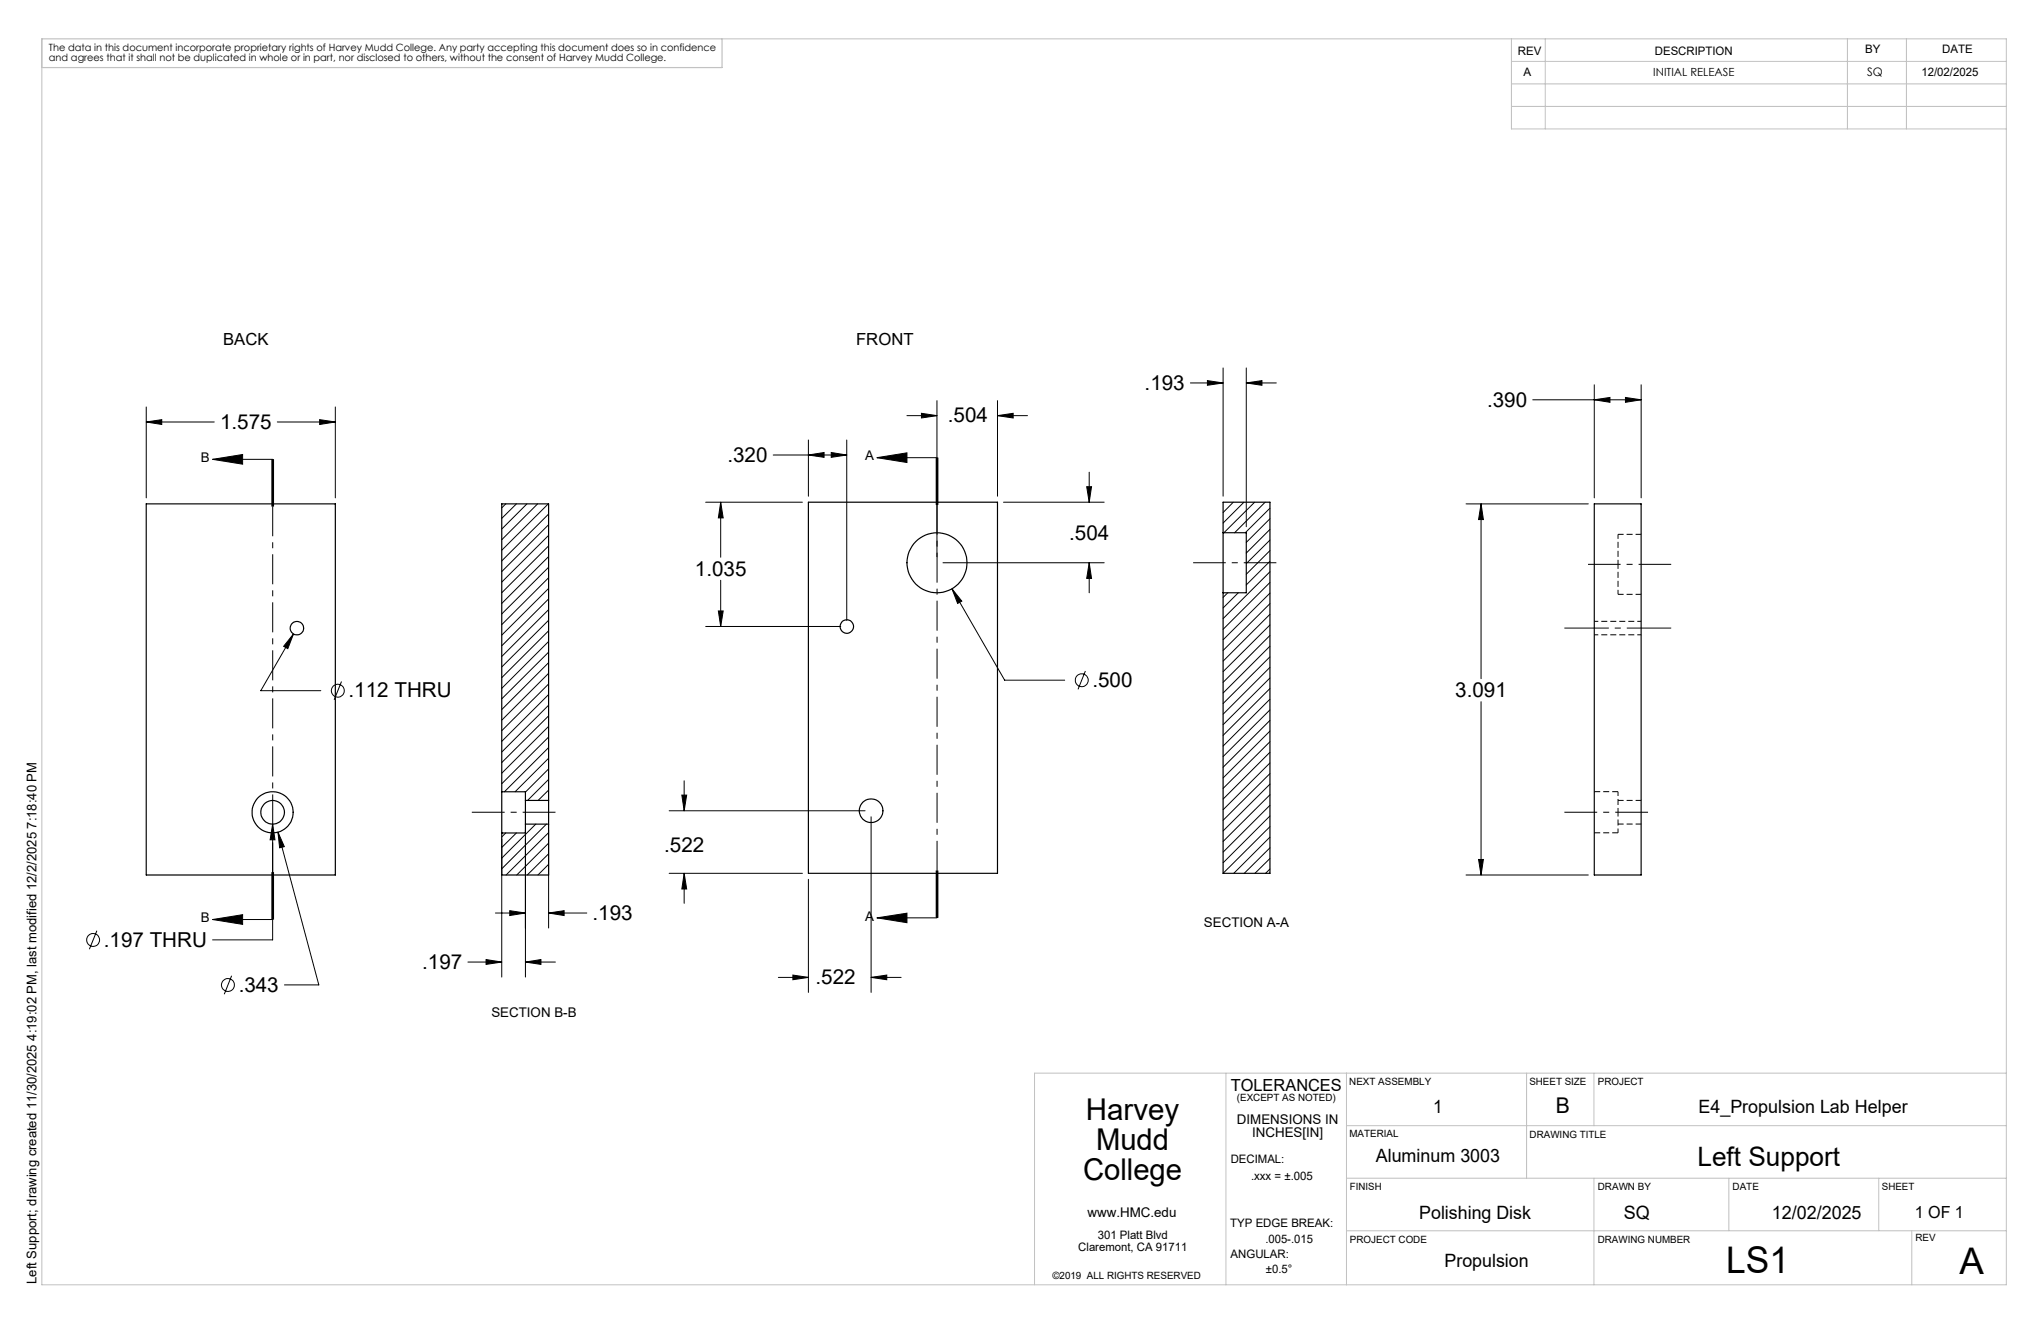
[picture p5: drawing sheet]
<svg xmlns="http://www.w3.org/2000/svg" width="432mm" height="279mm" viewBox="0 0 432 279" stroke-linecap="round" stroke-linejoin="round" font-family="sans-serif">
<g fill="none" stroke="#000" stroke-width=".25">
<path d="M30.9 106.6h40v78.5h-40zM171 106.2h40v78.5h-40zM258.8 112.7v12.7M258.8 112.7v-6.5h9.9v78.5h-9.9v-59.3M258.8 112.7h4.9v12.7h-4.9M337.3 106.6h9.9v78.5h-9.9zM106.2 167.5v8.7M106.2 167.5v-60.9h9.9v62.7M106.2 167.5h5v1.8M111.2 169.3v5M111.2 169.3h4.9M111.2 174.3h4.9"/>
<path d="M111.2 174.3v1.9h-5M116.1 169.3v5M116.1 174.3v10.8h-9.9v-8.9"/>
<circle cx="198.2" cy="119" r="6.3"/>
<circle cx="62.8" cy="132.9" r="1.43"/>
<circle cx="179.2" cy="132.5" r="1.43"/>
<circle cx="57.7" cy="171.8" r="4.4"/>
<circle cx="57.7" cy="171.8" r="2.5"/>
<circle cx="184.3" cy="171.5" r="2.5"/>
</g>
<path d="M337.3 134.3h9.9M347.2 131.4h-9.9M342.3 171.8v-4.4M342.3 176.1v-4.3" fill="none" stroke="#000" stroke-width=".21" stroke-dasharray="1.3 .6" stroke-dashoffset=".4" stroke-linecap="butt"/>
<path d="M342.3 119.4v-6.4M342.3 125.7v-6.3" fill="none" stroke="#000" stroke-width=".21" stroke-dasharray="1.3 .6" stroke-dashoffset=".3" stroke-linecap="butt"/>
<path d="M337.3 176.1h5M342.3 167.4h-5" fill="none" stroke="#000" stroke-width=".21" stroke-dasharray="1.3 .6" stroke-linecap="butt"/>
<path d="M347.2 113h-4.9M342.3 125.7h4.9M342.3 174.3h4.9M347.2 169.3h-4.9" fill="none" stroke="#000" stroke-width=".21" stroke-dasharray="1.3 .6" stroke-dashoffset=".1" stroke-linecap="butt"/>
<g fill="none" stroke="#000" stroke-width=".21">
<path d="M258.8 77.8v27.2M263.7 77.8v33.6M30.9 89.3l3.3-.5v1zM30.9 86.1v19.2M30.9 89.3h14.4M45 97.2h12.7M45 97.2l6.3-1.1v2.1zM57.5 97.1v10M57.7 97.1v10M57.9 97.1v10M58.7 89.3h12.2M67.6 88.8l3.3 .5-3.3 .5z"/>
<path d="M70.9 86.1v19.2M163.6 96.2h15.5M171 96.2l3.3-.5v1zM171 93.1v11.9M175.9 95.7l3.2 .5-3.2 .5zM179.1 93.1v38.1M185.5 96.8l6.4-1v2zM185.5 96.8h12.7M191.9 87.9h6.3M194.9 87.4l3.3 .5-3.3 .5zM198.1 96.8v10M198.2 84.7v33.1"/>
<path d="M198.4 96.8v10M211 87.9l3.3-.5v1zM211 84.7v20.3M211 87.9h6.4M230.4 99.9v6.3M251.8 81h7M255.4 80.5l3.4 .5-3.4 .5zM263.7 81l3.3-.5v1zM263.7 81h6.3M324.3 84.6h22.9M337.3 84.6l3.3-.5v1zM337.3 81.4v23.9"/>
<path d="M343.9 84.1l3.3 .5-3.3 .5zM347.2 81.4v23.9M107 106.6l-.8 .8M109.3 106.6l-3.1 3M111.5 106.6l-5.3 5.3M113.7 106.6l-7.5 7.6M116 106.6l-9.8 9.8M116.1 108.7l-9.9 9.9M116.1 111l-9.9 9.9M116.1 113.2l-9.9 9.9M116.1 115.5l-9.9 9.9M116.1 117.7l-9.9 9.9"/>
<path d="M116.1 120l-9.9 9.9M149.3 106.2h20.5M152.5 106.2l.5 3.3h-1zM152.5 106.2v11.7M199.5 119h34.1M212.3 106.2h21.3M229.9 102.9h1l-.5 3.3zM230.4 119l.5 3.3h-1zM230.4 119v6.4M260.9 106.2l-2.1 2.2M263.2 106.2l-4.4 4.4M265.4 106.2l-6.5 6.5"/>
<path d="M267.7 106.2l-6.5 6.5M268.7 107.5l-5.2 5.2M268.7 109.7l-5 5M268.7 112l-5 5M268.7 114.2l-5 5M268.7 116.5l-5 5M268.7 118.7l-5 5M310.2 106.6h25.8M313.3 106.6l.5 3.3h-1zM313.3 106.6v36.9M62.1 134.1l-1.2 3.1-.9-.5zM62.1 134.1l-6.9 12h12.7"/>
<path d="M116.1 122.2l-9.9 9.9M116.1 124.5l-9.9 9.8M116.1 126.7l-9.9 9.9M116.1 128.9l-9.9 10M116.1 131.2l-9.9 9.9M116.1 133.4l-9.9 9.9M116.1 135.7l-9.9 9.9M116.1 137.9l-9.9 9.9M149.3 132.5h28.6M152 129.2h1l-.5 3.3zM152.5 122.7v9.8M201.4 124.5l2.1 2.6-.9 .5z"/>
<path d="M201.4 124.5l11.1 19.4h12.7M259.8 125.4l-1 1M262 125.4l-3.2 3.2M268.7 120.9l-9.9 9.9M268.7 123.2l-9.9 9.9M268.7 125.4l-9.9 9.9M268.7 127.7l-9.9 9.9M268.7 129.9l-9.9 9.9M268.7 132.2l-9.9 9.9M268.7 134.4l-9.9 9.9M268.7 136.7l-9.9 9.9M268.7 138.9l-9.9 9.9"/>
<path d="M72.2 144.1l-1.5 3.9M116.1 140.2l-9.9 9.9M116.1 142.4l-9.9 9.9M116.1 144.7l-9.9 9.9M116.1 146.9l-9.9 9.9M116.1 149.2l-9.9 9.9M116.1 151.4l-9.9 9.9M116.1 153.6l-9.9 9.9M116.1 155.9l-9.9 9.9M116.1 158.1l-9.4 9.4M229.6 141.9l-1.5 3.9M268.7 141.1l-9.9 10"/>
<path d="M268.7 143.4l-9.9 9.9M268.7 145.6l-9.9 9.9M268.7 147.9l-9.9 9.9M268.7 150.1l-9.9 9.9M268.7 152.4l-9.9 9.9M268.7 154.6l-9.9 9.9M268.7 156.9l-9.9 9.9M268.7 159.1l-9.9 9.9M313.3 148.4v36.7M57.7 174.3l.5 3.3h-1.1zM57.7 174.3v24.5h-12.7M58.8 176l1.3 3.1-.9 .2z"/>
<path d="M58.8 176l8.7 32.3h-7.3M106.2 177.4v29.3M107 176.2l-.8 .8M109.3 176.2l-3.1 3M111.2 175.6v31.1M113.3 174.3l-7.1 7.2M115.6 174.3l-9.4 9.5M116.1 176.1l-9 9M116.1 178.3l-6.8 6.8M116.1 160.4l-7.1 7.1M116.1 162.6l-4.9 4.9M116.1 164.9l-4.5 4.4"/>
<path d="M116.1 167.1l-2.3 2.2M116.1 175.6v20.7M141.6 171.5h41.4M144.3 168.2h1l-.6 3.3zM144.7 165.1v6.4M184.3 172.8v37.1M268.7 161.4l-9.9 9.9M268.7 163.6l-9.9 9.9M268.7 165.8l-9.9 10M268.7 168.1l-9.9 9.9M268.7 170.3l-9.9 9.9M268.7 172.6l-9.9 9.9"/>
<path d="M268.7 174.8l-9.9 9.9M268.7 177.1l-7.7 7.6M268.7 179.3l-5.5 5.4M20.5 196.9l-1.6 3.9M45 194.5h12.7M45 194.5l6.3-1v2zM57.5 184.5v10M57.9 184.5v10zM104.8 193.1h6.4M107.8 192.6l3.4 .5-3.4 .5zM116.1 180.6l-4.6 4.5M116.1 182.8l-2.3 2.3"/>
<path d="M116.1 193.1l3.2-.5v1zM116.1 193.1h8M141.6 184.7h28.2M144.7 184.7l.6 3.3h-1zM144.7 184.7v6.4M171 186v23.9M185.5 194.1l6.4-1v2.1zM198.1 184.1v10M198.2 184.1v10h-12.7M198.4 184.1v10M268.7 181.6l-3.2 3.1M268.7 183.8l-.9 .9"/>
<path d="M310.2 185.1h25.8M312.8 181.8h1l-.5 3.3zM49 206.4l-1.6 3.9M99 203.5h7.2M102.8 203l3.4 .5-3.4 .5zM111.2 203.5l3.2-.5v1zM111.2 203.5h6.3M164.7 206.7h6.3M167.7 206.2l3.3 .5-3.3 .5zM184.3 206.7l3.3-.5v1zM184.3 206.7h6.3"/>
<circle cx="71.5" cy="146.1" r="1.36"/>
<circle cx="228.9" cy="143.9" r="1.36"/>
<circle cx="19.7" cy="198.8" r="1.36"/>
<circle cx="48.2" cy="208.3" r="1.36"/>
</g>
<path d="M57.7 97.1v97.4M198.2 96.8v97.3" fill="none" stroke="#000" stroke-width=".21" stroke-dasharray="6.3 1.3 1.3 1.3" stroke-dashoffset=".2" stroke-linecap="butt"/>
<path d="M252.4 119h17.6M336 119.4h17.6M117.5 171.8h-17.7M331 171.8h17.7" fill="none" stroke="#000" stroke-width=".21" stroke-dasharray="15.2 1.3 1.3 1.3" stroke-dashoffset="8.3" stroke-linecap="butt"/>
<path d="M331 132.8h22.6" fill="none" stroke="#000" stroke-width=".21" stroke-dasharray="15.2 1.3 1.3 1.3" stroke-dashoffset="5.8" stroke-linecap="butt"/>
<g fill="none" stroke="#c0c0c0" stroke-width=".21">
<path d="M8.9 8.2v263.5h415.6v-263.5h-271.7M319.8 13h104.7M319.8 8.2v19.1h104.7M319.8 17.7h104.7M326.9 8.2v19.1M390.8 8.2v19.1M403.3 8.2v19.1M319.8 22.5h104.7M259.4 227v44.7M284.9 227v44.7M284.9 238.1h139.6M323 227v22.2"/>
<path d="M337.2 227v11.1M424.5 227h-205.6v44.7M284.9 249.2h139.6M337.2 249.2v22.5M365.8 249.2v11.1M397.5 249.2v11.1M284.9 260.3h139.6M404.5 260.3v11.4"/>
</g>
<path d="M8.9 8.2h143.9v6.1h-143.9z" fill="none" stroke="#c0c0c0" stroke-width=".25"/>
<g fill="#000">
<path d="M45 97.2l6.3-1.1v2.1zM45 194.5l6.3-1v2zM185.5 96.8l6.4-1v2zM185.5 194.1l6.4-1v2.1z"/>
<path d="M58.8 176l.4 3.3 .9-.2zM62.1 134.1l-2.1 2.6 .9 .5zM57.7 174.3l-.6 3.3h1.1zM67.6 88.8l3.3 .5-3.3 .5zM30.9 89.3l3.3-.5v1zM312.8 181.8h1l-.5 3.3zM313.3 106.6l.5 3.3h-1zM337.3 84.6l3.3-.5v1zM343.9 84.1l3.3 .5-3.3 .5zM201.4 124.5l1.2 3.1 .9-.5zM229.9 102.9h1l-.5 3.3zM230.4 119l.5 3.3h-1zM211 87.9l3.3-.5v1zM194.9 87.4l3.3 .5-3.3 .5zM175.9 95.7l3.2 .5-3.2 .5zM171 96.2l3.3-.5v1zM152 129.2h1l-.5 3.3zM152.5 106.2l.5 3.3h-1zM144.3 168.2h1l-.6 3.3zM144.7 184.7l.6 3.3h-1zM184.3 206.7l3.3-.5v1zM167.7 206.2l3.3 .5-3.3 .5zM263.7 81l3.3-.5v1zM255.4 80.5l3.4 .5-3.4 .5zM111.2 203.5l3.2-.5v1zM102.8 203l3.4 .5-3.4 .5zM116.1 193.1l3.2-.5v1zM107.8 192.6l3.4 .5-3.4 .5z"/>
</g>
<g font-size="7.8">
<text x="365.2" y="269.2">LS1</text>
<text x="414.5" y="269.4">A</text>
</g>
<g font-size="6.3">
<text x="229.7" y="236.8">Harvey</text>
<text x="231.9" y="243.2">Mudd</text>
<text x="229.1" y="249.5">College</text>
</g>
<text font-size="5.6" x="359.1" y="246.5">Left Support</text>
<text font-size="4.6" x="329.1" y="235.4">B</text>
<g font-size="4.4">
<text x="242.2" y="82.4">.193</text>
<text x="200.5" y="89.4">.504</text>
<text x="314.6" y="86">.390</text>
<text x="46.6" y="90.7">1.575</text>
<text x="153.9" y="97.7">.320</text>
<text x="226.2" y="114.2">.504</text>
<text x="147" y="121.7">1.035</text>
<text x="73.7" y="147.5">.112 THRU</text>
<text x="231.1" y="145.3">.500</text>
<text x="307.9" y="147.4">3.091</text>
<text x="140.5" y="180.3">.522</text>
<text x="125.4" y="194.6">.193</text>
<text x="22" y="200.2">.197 THRU</text>
<text x="50.5" y="209.8">.343</text>
<text x="89.3" y="204.9">.197</text>
<text x="172.5" y="208.2">.522</text>
</g>
<g font-size="3.9">
<text x="303.2" y="235.4">1</text>
<text x="359.3" y="235.4">E4_Propulsion Lab Helper</text>
<text x="291.1" y="245.9">Aluminum 3003</text>
<text x="300.3" y="257.7">Polishing Disk</text>
<text x="343.5" y="257.7">SQ</text>
<text x="374.9" y="257.7">12/02/2025</text>
<text x="305.6" y="268">Propulsion</text>
</g>
<g font-size="3.5">
<text x="47.2" y="73">BACK</text>
<text x="181.1" y="73">FRONT</text>
<text x="260.4" y="230.8">TOLERANCES</text>
<text x="405.1" y="257.6">1 OF 1</text>
</g>
<g font-size="2.8">
<text x="42.5" y="97.7">B</text>
<text x="183" y="97.4">A</text>
<text x="42.5" y="195.1">B</text>
<text x="183" y="194.7">A</text>
<text x="254.7" y="196.2">SECTION A-A</text>
<text x="104" y="215.1">SECTION B-B</text>
<text x="261.7" y="237.7">DIMENSIONS IN</text>
<text x="264.9" y="240.5">INCHES[IN]</text>
<text x="230.1" y="257.5">www.HMC.edu</text>
<text x="7.7" y="271.5" transform="rotate(-90 7.7 271.5)">Left Support; drawing created 11/30/2025 4:19:02 PM, last modified 12/2/2025 7:18:40 PM</text>
</g>
<g font-size="2.5">
<text x="321.1" y="11.5">REV</text>
<text x="350.1" y="11.5">DESCRIPTION</text>
<text x="394.6" y="11.2">BY</text>
<text x="410.9" y="11.3">DATE</text>
<text x="322.3" y="16">A</text>
<text x="395" y="16.1">SQ</text>
<text x="406.5" y="16">12/02/2025</text>
<text x="260.4" y="245.9">DECIMAL:</text>
<text x="264.7" y="249.6">.xxx = ±.005</text>
<text x="232.2" y="262.2">301 Platt Blvd</text>
<text x="260.3" y="259.5">TYP EDGE BREAK:</text>
<text x="267.7" y="262.8">.005-.015</text>
<text x="228.1" y="264.6">Claremont, CA 91711</text>
<text x="260.3" y="266">ANGULAR:</text>
<text x="267.8" y="269.3">±0.5°</text>
</g>
<text font-size="2.4" x="349.8" y="16.1">INITIAL RELEASE</text>
<g font-size="2.1">
<text x="10.4" y="10.8">The data in this document incorporate proprietary rights of Harvey Mudd College. Any party accepting this document does so in confidence</text>
<text x="10.4" y="12.9">and agrees that it shall not be duplicated in whole or in part, nor disclosed to others, without the consent of Harvey Mudd College.</text>
<text x="261.7" y="233">(EXCEPT AS NOTED)</text>
<text x="285.5" y="229.5">NEXT ASSEMBLY</text>
<text x="323.6" y="229.5">SHEET SIZE</text>
<text x="338" y="229.5">PROJECT</text>
<text x="285.5" y="240.5">MATERIAL</text>
<text x="323.6" y="240.6">DRAWING TITLE</text>
<text x="285.6" y="251.6">FINISH</text>
<text x="338" y="251.8">DRAWN BY</text>
<text x="366.6" y="251.7">DATE</text>
<text x="398.1" y="251.7">SHEET</text>
<text x="285.6" y="262.8">PROJECT CODE</text>
<text x="338" y="262.8">DRAWING NUMBER</text>
<text x="405.2" y="262.5">REV</text>
<text x="222.6" y="270.5">©2019 ALL RIGHTS RESERVED</text>
</g>
</svg>
